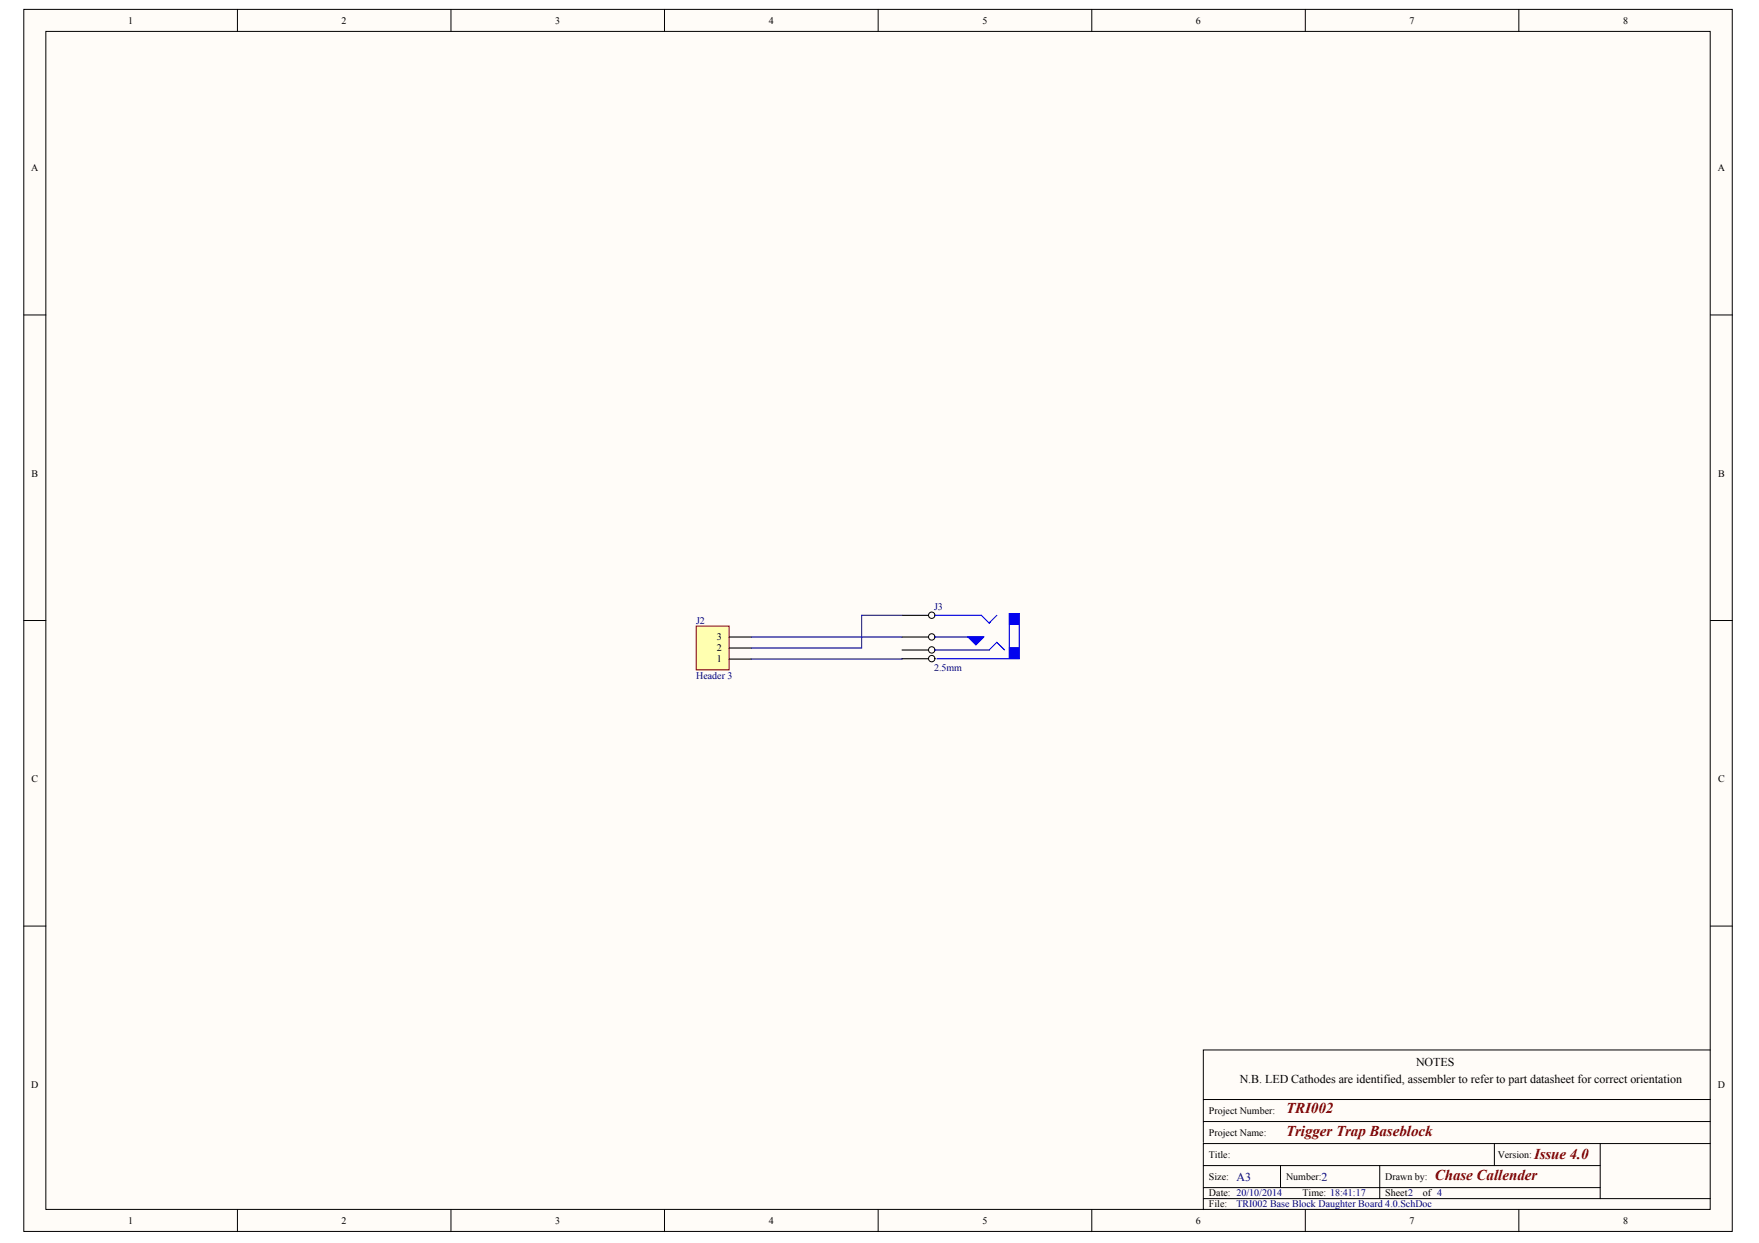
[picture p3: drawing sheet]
<svg xmlns="http://www.w3.org/2000/svg" width="297mm" height="210mm" viewBox="0 0 297 210" stroke-linecap="round" stroke-linejoin="round" font-family="sans-serif">
<g fill="#fffcf8" stroke="#000" stroke-width=".17">
<path d="M4 1.6h288.5v206.4h-288.5z"/>
<path d="M7.7 5.3h281.1v198.9h-281.1z"/>
</g>
<g fill="none" stroke="#000" stroke-width=".17">
<path d="M40.1 1.6v3.7M76.2 1.6v3.7M112.2 1.6v3.7M148.3 1.6v3.7M184.4 1.6v3.7M220.4 1.6v3.7M256.5 1.6v3.7M4 53.2h3.7M288.8 53.2h3.8M4 104.8h3.7M288.8 104.8h3.8M4 156.4h3.7"/>
<path d="M288.8 156.4h3.8M288.8 177.3h-85.6v15.6M203.2 196.8h67M203.2 189.4h85.6M203.2 185.7h85.6M216.2 196.8v3.7M233 196.8v5.6M252.4 193.1v3.7M270.2 193.1h-67v11.2M288.8 193.1h-18.6v9.3M40.1 204.3v3.7M76.2 204.3v3.7"/>
<path d="M112.2 204.3v3.7M148.3 204.3v3.7M184.4 204.3v3.7M203.2 202.4h85.6M203.2 200.5h67M220.4 204.3v3.7M256.5 204.3v3.7"/>
</g>
<path d="M152.3 109.8h5.6" fill="none" stroke="#000" stroke-width=".19"/>
<circle cx="157.3" cy="109.8" r=".54" fill="#fffcf8" stroke="#000" stroke-width=".17"/>
<path d="M152.3 103.9h5.6" fill="none" stroke="#000" stroke-width=".19"/>
<circle cx="157.3" cy="103.9" r=".54" fill="#fffcf8" stroke="#000" stroke-width=".17"/>
<path d="M152.3 111.2h5.6" fill="none" stroke="#000" stroke-width=".19"/>
<circle cx="157.3" cy="111.2" r=".54" fill="#fffcf8" stroke="#000" stroke-width=".17"/>
<path d="M157.9 109.8h9.1l1.3-1.3 1.3 1.3M157.9 103.9h7.8l1.3 1.3 1.3-1.3M158.2 111.2h13.9v-7.6h-1.7v7.6" fill="none" stroke="#00f" stroke-width=".19"/>
<path d="M152.3 107.6h5.6" fill="none" stroke="#000" stroke-width=".19"/>
<circle cx="157.3" cy="107.6" r=".54" fill="#fffcf8" stroke="#000" stroke-width=".17"/>
<path d="M157.9 107.6h8.2l-1.3 1.3-1.3-1.3" fill="none" stroke="#00f" stroke-width=".19"/>
<path d="M163.5 107.6h2.6l-1.3 1.3z" fill="#00f" stroke="#00f" stroke-width=".17"/>
<g fill="#00f" stroke="#00f" stroke-width=".17">
<path d="M170.4 109.4h1.7v1.8h-1.7z"/>
<path d="M170.4 103.6h1.7v1.8h-1.7z"/>
</g>
<path d="M117.6 105.7h5.5v7.4h-5.5z" fill="#ffffb0" stroke="#800000" stroke-width=".17"/>
<path d="M123.2 111.3h3.7M123.2 109.4h3.7M123.2 107.6h3.7" fill="none" stroke="#000" stroke-width=".19"/>
<path d="M126.9 107.6h25.4M152.3 103.9h-6.8v5.5h-18.6M152.3 111.2l-25.4 .1" fill="none" stroke="#000080" stroke-width=".19"/>
<g font-size="2.5" fill="#800000">
<text x="217.2" y="187.9">TRI002</text>
<text x="217.2" y="191.8">Trigger Trap Baseblock</text>
<text x="259" y="195.7">Issue 4.0</text>
<text x="242.3" y="199.2">Chase Callender</text>
</g>
<g font-size="2">
<text x="209.4" y="182.8">N.B. LED Cathodes are identified, assembler to refer to part datasheet for correct orientation</text>
<text x="239.1" y="180">NOTES</text>
</g>
<g font-size="2" fill="#000080">
<text x="208.8" y="199.4">A3</text>
<text x="223.1" y="199.4">2</text>
</g>
<g font-size="1.7">
<text x="21.7" y="4">1</text>
<text x="57.7" y="4">2</text>
<text x="93.7" y="4">3</text>
<text x="129.8" y="4">4</text>
<text x="165.9" y="4">5</text>
<text x="202" y="4">6</text>
<text x="238" y="4">7</text>
<text x="274.1" y="4">8</text>
<text x="5.3" y="28.9">A</text>
<text x="290.1" y="28.9">A</text>
<text x="5.3" y="80.5">B</text>
<text x="290.1" y="80.5">B</text>
<text x="121" y="111.9">1</text>
<text x="121" y="110">2</text>
<text x="121" y="108.1">3</text>
<text x="5.3" y="132.1">C</text>
<text x="290.1" y="132.1">C</text>
<text x="5.3" y="183.7">D</text>
<text x="290.1" y="183.7">D</text>
<text x="204.2" y="191.8">Project Name:</text>
<text x="204.2" y="188.1">Project Number:</text>
<text x="204.2" y="195.5">Title:</text>
<text x="252.9" y="195.5">Version:</text>
<text x="204.2" y="199.2">Size:</text>
<text x="204.2" y="202">Date: 20/10/2014</text>
<text x="204.2" y="203.9">File:</text>
<text x="217.2" y="199.2">Number:</text>
<text x="220" y="202">Time: 18:41:17</text>
<text x="233.9" y="202">Sheet2</text>
<text x="233.9" y="199.2">Drawn by:</text>
<text x="240.3" y="202">of 4</text>
<text x="21.7" y="206.7">1</text>
<text x="57.7" y="206.7">2</text>
<text x="93.7" y="206.7">3</text>
<text x="129.8" y="206.7">4</text>
<text x="165.9" y="206.7">5</text>
<text x="202" y="206.7">6</text>
<text x="238" y="206.7">7</text>
<text x="274.1" y="206.7">8</text>
</g>
<g font-size="1.7" fill="#000080">
<text x="117.6" y="105.3">J2</text>
<text x="157.7" y="103">J3</text>
<text x="157.7" y="113.3">2.5mm</text>
<text x="117.6" y="114.6">Header 3</text>
<text x="208.8" y="203.9">TRI002 Base Block Daughter Board 4.0.SchDoc</text>
</g>
</svg>
